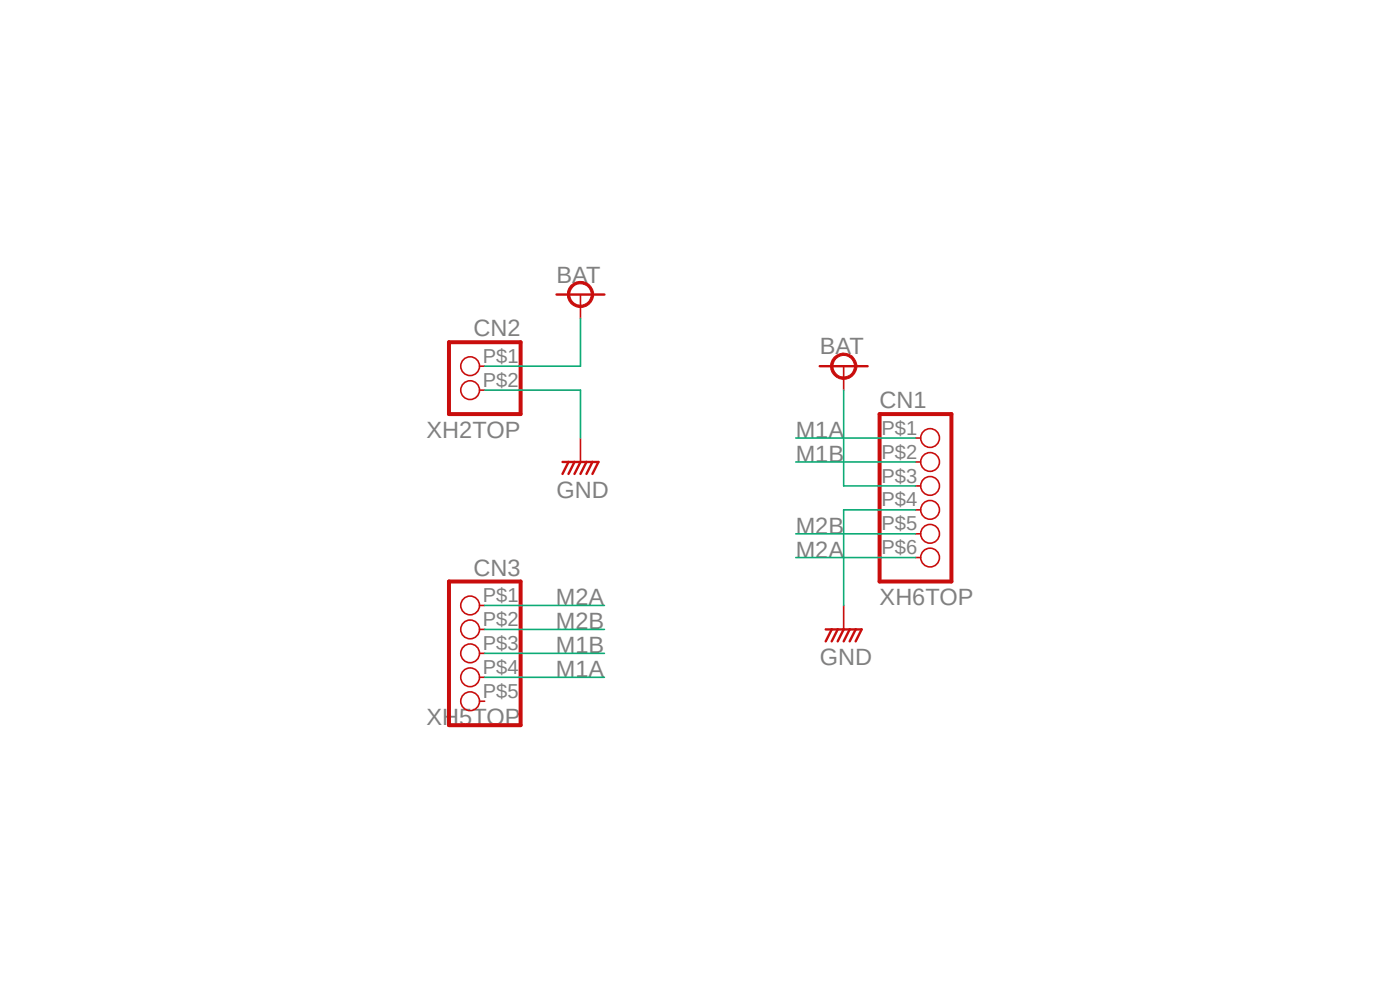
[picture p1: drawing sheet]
<svg xmlns="http://www.w3.org/2000/svg" width="297mm" height="210mm" viewBox="0 0 297 210" stroke-linecap="round" stroke-linejoin="round" font-family="sans-serif">
<path d="M88.9 54.8l119.2 100.3M208.1 54.8l-119.2 100.3" fill="none" stroke="#fff" stroke-width=".21"/>
<path d="M95.2 72.6h15.2v15.2h-15.2zM186.6 87.8h15.2v35.6h-15.2zM95.2 123.4h15.2v30.4h-15.2z" fill="none" stroke="#c90d0c" stroke-width=".85"/>
<g fill="none" stroke="#c90d0c" stroke-width=".34">
<path d="M101.7 77.7h1.1M101.7 82.8h1.1M194.2 92.9h1.1M194.2 98h1.1M194.2 103.1h1.1M194.2 108.2h1.1M194.2 113.2h1.1M194.2 118.3h1.1M101.7 128.4h1.1M101.7 133.5h1.1M101.7 138.6h1.1M101.7 143.7h1.1"/>
<path d="M101.7 148.8h1.1"/>
<circle cx="99.7" cy="77.7" r="1.99"/>
<circle cx="99.7" cy="82.8" r="1.99"/>
<circle cx="197.3" cy="92.9" r="1.99"/>
<circle cx="197.3" cy="98" r="1.99"/>
<circle cx="197.3" cy="108.2" r="1.99"/>
<circle cx="197.3" cy="118.3" r="1.99"/>
<circle cx="197.3" cy="103.1" r="1.99"/>
<circle cx="197.3" cy="113.2" r="1.99"/>
<circle cx="99.7" cy="133.5" r="1.99"/>
<circle cx="99.7" cy="138.6" r="1.99"/>
<circle cx="99.7" cy="128.4" r="1.99"/>
<circle cx="99.7" cy="143.7" r="1.99"/>
<circle cx="99.7" cy="148.8" r="1.99"/>
</g>
<path d="M118.1 62.5h10.1" fill="none" stroke="#c90d0c" stroke-width=".51"/>
<path d="M121.1 60.5a2.79 2.79 0 0 1 4.4 .5 2.79 2.79 0 0 1-1.6 4.1 2.79 2.79 0 0 1-3.5-2.6h.5a2.29 2.29 0 0 1 3.2-2.2 2.29 2.29 0 0 1 .6 3.8 2.29 2.29 0 0 1-3.8-1.1v-.5h-.5v-.7z" fill-rule="evenodd" fill="#c90d0c"/>
<path d="M121.1 60.5a2.79 2.79 0 0 1 4.4 .5 2.79 2.79 0 0 1-1.6 4.1 2.79 2.79 0 0 1-3.5-2.6h.5a2.29 2.29 0 0 1 3.2-2.2 2.29 2.29 0 0 1 .6 3.8 2.29 2.29 0 0 1-3.8-1.1v-.5h-.5v-.7z" fill="none" stroke="#c90d0c" stroke-width=".21"/>
<path d="M123.1 62.5v5" fill="none" stroke="#c90d0c" stroke-width=".34"/>
<path d="M173.9 77.7h10.2" fill="none" stroke="#c90d0c" stroke-width=".51"/>
<path d="M177 75.8a2.79 2.79 0 0 1 4.4 .5 2.79 2.79 0 0 1-1.7 4.1 2.79 2.79 0 0 1-3.5-2.7h.5a2.29 2.29 0 0 1 3.2-2.1 2.29 2.29 0 0 1 .6 3.8 2.29 2.29 0 0 1-3.7-1.1l-.1-.6h-.5l.3-1.3z" fill-rule="evenodd" fill="#c90d0c"/>
<path d="M177 75.8a2.79 2.79 0 0 1 4.4 .5 2.79 2.79 0 0 1-1.7 4.1 2.79 2.79 0 0 1-3.5-2.7h.5a2.29 2.29 0 0 1 3.2-2.1 2.29 2.29 0 0 1 .6 3.8 2.29 2.29 0 0 1-3.7-1.1l-.1-.6h-.5l.3-1.3z" fill="none" stroke="#c90d0c" stroke-width=".21"/>
<path d="M179 77.7v5.1M123.1 92.9v5.1M179 128.4v5.1" fill="none" stroke="#c90d0c" stroke-width=".34"/>
<path d="M119.3 98h7.7l-1.3 2.5M120.6 98l-1.3 2.5M121.9 98l-1.3 2.5M123.1 98l-1.2 2.5M124.4 98l-1.3 2.5M125.7 98l-1.3 2.5M175.2 133.5h7.6l-1.3 2.6M176.4 133.5l-1.2 2.6M177.7 133.5l-1.3 2.6M179 133.5l-1.3 2.6M180.3 133.5l-1.3 2.6M181.5 133.5l-1.2 2.6" fill="none" stroke="#c90d0c" stroke-width=".51"/>
<path d="M123.1 67.5v10.2h-20.3M102.8 82.8h20.3v10.1M168.8 92.9h25.4M168.8 98h25.4M179 82.8v20.3h15.2M168.8 113.2h25.4M168.8 118.3h25.4M194.2 108.2h-15.2v20.2M102.8 138.6h25.4M102.8 133.5h25.4M102.8 128.4h25.4M102.8 143.7h25.4" fill="none" stroke="#0dab76" stroke-width=".34"/>
<g font-size="5" fill="#808080">
<text x="118.1" y="59.9">BAT</text>
<text x="100.5" y="71.3">CN2</text>
<text x="173.9" y="75.1">BAT</text>
<text x="186.6" y="86.6">CN1</text>
<text x="90.5" y="92.9">XH2TOP</text>
<text x="168.8" y="92.9">M1A</text>
<text x="168.8" y="98">M1B</text>
<text x="118.1" y="105.6">GND</text>
<text x="168.8" y="113.2">M2B</text>
<text x="168.8" y="118.3">M2A</text>
<text x="100.5" y="122.1">CN3</text>
<text x="117.9" y="128.4">M2A</text>
<text x="186.6" y="128.4">XH6TOP</text>
<text x="117.9" y="133.5">M2B</text>
<text x="117.9" y="143.7">M1A</text>
<text x="117.9" y="138.6">M1B</text>
<text x="173.9" y="141.1">GND</text>
<text x="90.5" y="153.8">XH5TOP</text>
</g>
<g font-size="4.3" fill="#808080">
<text x="102.4" y="77">P$1</text>
<text x="102.4" y="82">P$2</text>
<text x="187" y="92.2">P$1</text>
<text x="187" y="97.3">P$2</text>
<text x="187" y="102.4">P$3</text>
<text x="187" y="107.4">P$4</text>
<text x="187" y="112.5">P$5</text>
<text x="187" y="117.6">P$6</text>
<text x="102.4" y="127.8">P$1</text>
<text x="102.4" y="132.8">P$2</text>
<text x="102.4" y="137.9">P$3</text>
<text x="102.4" y="143">P$4</text>
<text x="102.4" y="148">P$5</text>
</g>
</svg>
